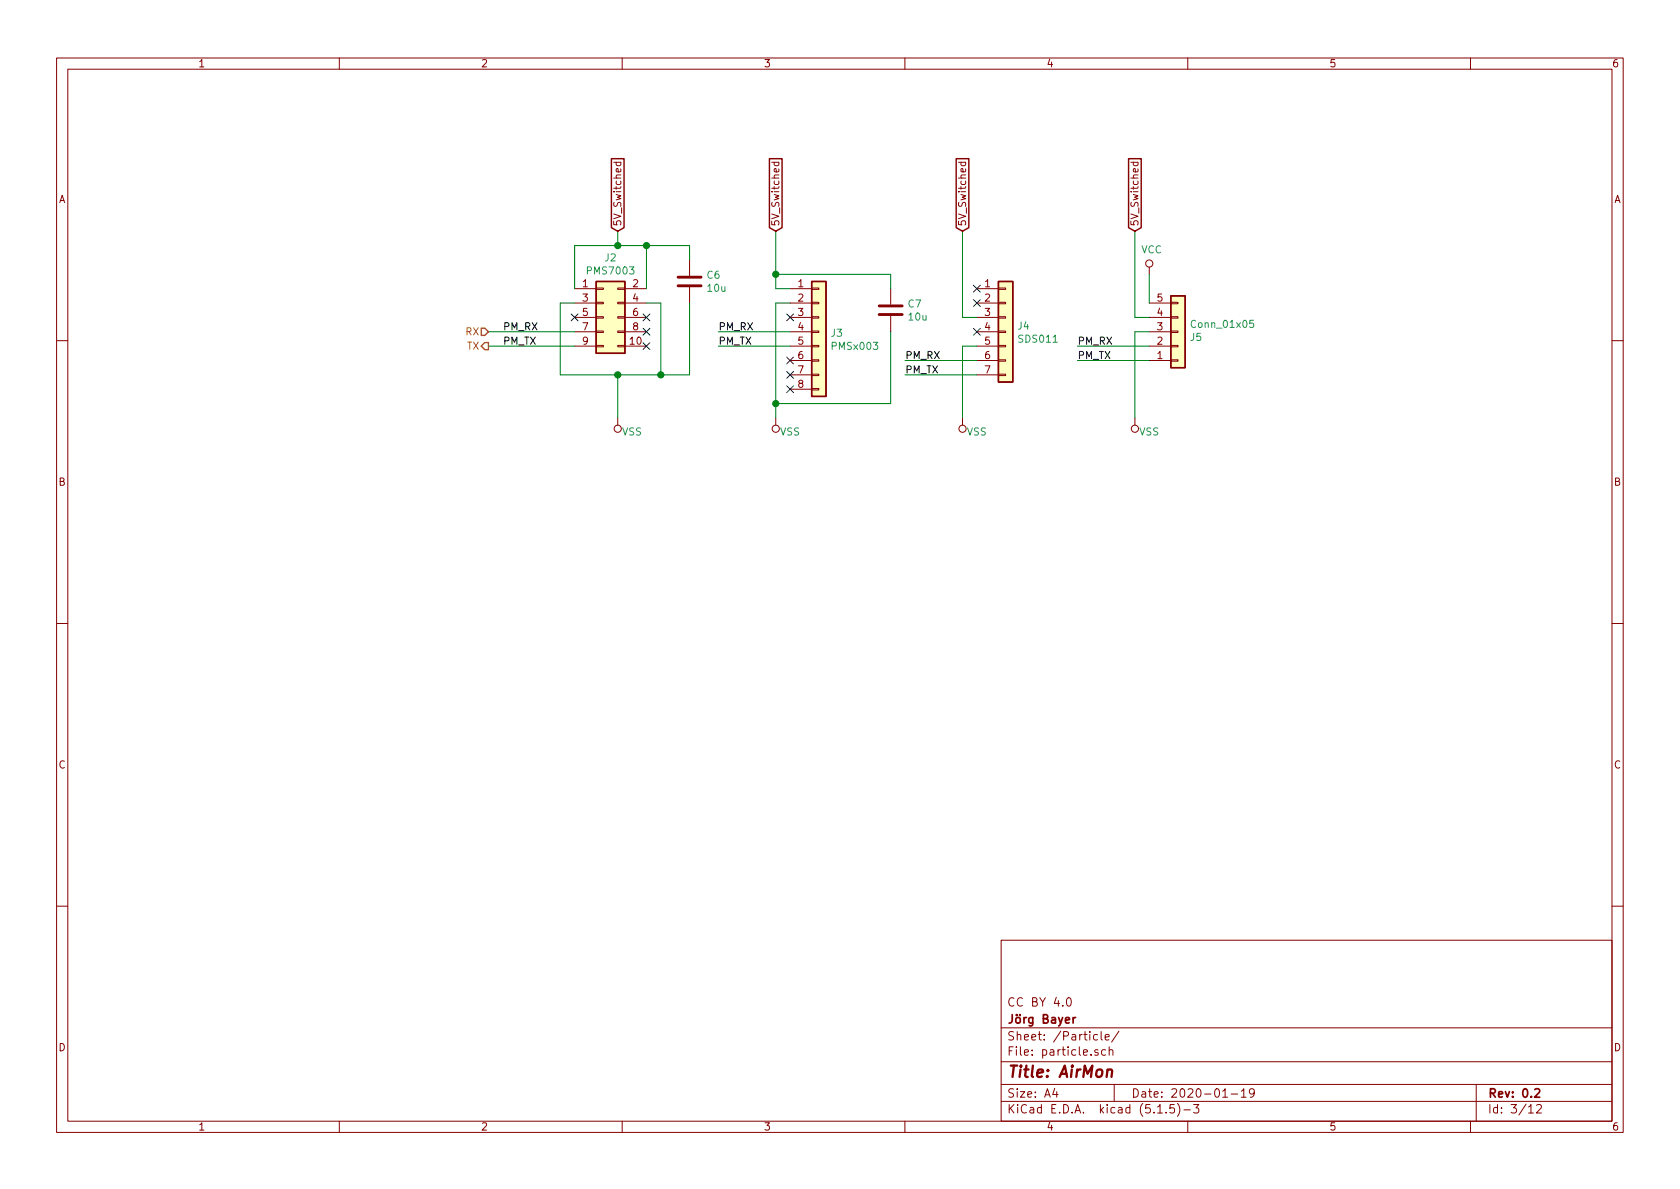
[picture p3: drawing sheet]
EESchema Schematic File Version 4
EELAYER 30 0
EELAYER END
$Descr A4 11693 8268
encoding utf-8
Sheet 3 12
Title "AirMon"
Date "2020-01-19"
Rev "0.2"
Comp "Jörg Bayer"
Comment1 "CC BY 4.0"
Comment2 ""
Comment3 ""
Comment4 ""
$EndDescr
$Comp
L Connector_Generic:Conn_02x05_Odd_Even J2
U 1 1
P 4200 2200
F 0 "J2" H 4250 2617 50  0000 C CNN
F 1 "PMS7003" H 4250 2526 50  0000 C CNN
F 2 "Connector_PinSocket_1.27mm:PinSocket_2x05_P1.27mm_Vertical" H 4200 2200 50  0001 C CNN
F 3 "~" H 4200 2200 50  0001 C CNN
	1    4200 2200
	1    0    0    -1  
$EndComp
Wire Wire Line
	4000 2000 4000 1700
Wire Wire Line
	4000 1700 4300 1700
Wire Wire Line
	4500 1700 4500 2000
Wire Wire Line
	4000 2100 3900 2100
Wire Wire Line
	3900 2100 3900 2600
Wire Wire Line
	3900 2600 4300 2600
Wire Wire Line
	4600 2600 4600 2100
Wire Wire Line
	4600 2100 4500 2100
Wire Wire Line
	4300 1600 4300 1700
Connection ~ 4300 1700
Wire Wire Line
	4300 1700 4500 1700
$Comp
L power:VSS #PWR?
U 1 1
P 4300 2900
AR Path="/5DD6D4DA/5DEBB035/5E190845" Ref="#PWR?"  Part="1" 
AR Path="/5E15DEC3/5E190845" Ref="#PWR?"  Part="1" 
AR Path="/5E151517/5E190845" Ref="#PWR?"  Part="1" 
AR Path="/5E18E639/5E190845" Ref="#PWR08"  Part="1" 
F 0 "#PWR08" H 4300 2750 50  0001 C CNN
F 1 "VSS" H 4200 3000 50  0000 C CNN
F 2 "" H 4300 2900 50  0001 C CNN
F 3 "" H 4300 2900 50  0001 C CNN
	1    4300 2900
	-1   0    0    1   
$EndComp
Wire Wire Line
	4300 2600 4300 2900
Connection ~ 4300 2600
Wire Wire Line
	4300 2600 4600 2600
NoConn ~ 4500 2200
NoConn ~ 4500 2300
NoConn ~ 4000 2200
Wire Wire Line
	4000 2300 3400 2300
Wire Wire Line
	4000 2400 3400 2400
Text HLabel 3400 2300 0    50   Input ~ 0
RX
Text HLabel 3400 2400 0    50   Output ~ 0
TX
NoConn ~ 4500 2400
Text Label 3500 2300 0    50   ~ 0
PM_RX
Text Label 3500 2400 0    50   ~ 0
PM_TX
$Comp
L Connector_Generic:Conn_01x08 J3
U 1 1
P 5700 2300
F 0 "J3" H 5779 2292 50  0000 L CNN
F 1 "PMSx003" H 5779 2201 50  0000 L CNN
F 2 "Connector_Molex:Molex_PicoBlade_53047-0810_1x08_P1.25mm_Vertical" H 5700 2300 50  0001 C CNN
F 3 "~" H 5700 2300 50  0001 C CNN
F 4 "C240845" H 0   0   50  0001 C CNN "lcsc#"
F 5 "53047-0810" H 0   0   50  0001 C CNN "manf#"
	1    5700 2300
	1    0    0    -1  
$EndComp
Wire Wire Line
	5500 2000 5400 2000
Wire Wire Line
	5400 1600 5400 1900
$Comp
L power:VSS #PWR?
U 1 1
P 5400 2900
AR Path="/5DD6D4DA/5DEBB035/5E191675" Ref="#PWR?"  Part="1" 
AR Path="/5E15DEC3/5E191675" Ref="#PWR?"  Part="1" 
AR Path="/5E151517/5E191675" Ref="#PWR?"  Part="1" 
AR Path="/5E18E639/5E191675" Ref="#PWR09"  Part="1" 
F 0 "#PWR09" H 5400 2750 50  0001 C CNN
F 1 "VSS" H 5300 3000 50  0000 C CNN
F 2 "" H 5400 2900 50  0001 C CNN
F 3 "" H 5400 2900 50  0001 C CNN
	1    5400 2900
	-1   0    0    1   
$EndComp
Wire Wire Line
	5400 2100 5500 2100
Wire Wire Line
	5400 2100 5400 2800
NoConn ~ 5500 2200
Wire Wire Line
	5500 2300 5000 2300
Wire Wire Line
	5500 2400 5000 2400
Text Label 5000 2300 0    50   ~ 0
PM_RX
Text Label 5000 2400 0    50   ~ 0
PM_TX
NoConn ~ 5500 2500
NoConn ~ 5500 2600
NoConn ~ 5500 2700
Wire Wire Line
	6800 2500 6300 2500
Wire Wire Line
	6800 2600 6300 2600
Text Label 6300 2500 0    50   ~ 0
PM_RX
Text Label 6300 2600 0    50   ~ 0
PM_TX
$Comp
L power:VSS #PWR?
U 1 1
P 6700 2900
AR Path="/5DD6D4DA/5DEBB035/5E192EE6" Ref="#PWR?"  Part="1" 
AR Path="/5E15DEC3/5E192EE6" Ref="#PWR?"  Part="1" 
AR Path="/5E151517/5E192EE6" Ref="#PWR?"  Part="1" 
AR Path="/5E18E639/5E192EE6" Ref="#PWR010"  Part="1" 
F 0 "#PWR010" H 6700 2750 50  0001 C CNN
F 1 "VSS" H 6600 3000 50  0000 C CNN
F 2 "" H 6700 2900 50  0001 C CNN
F 3 "" H 6700 2900 50  0001 C CNN
	1    6700 2900
	-1   0    0    1   
$EndComp
Wire Wire Line
	6700 2400 6800 2400
Wire Wire Line
	6700 2400 6700 2900
NoConn ~ 6800 2300
NoConn ~ 6800 2100
$Comp
L Connector_Generic:Conn_01x07 J4
U 1 1
P 7000 2300
F 0 "J4" H 7079 2342 50  0000 L CNN
F 1 "SDS011" H 7079 2251 50  0000 L CNN
F 2 "Connector_JST:JST_XH_B07B-XH-A_1x07_P2.50mm_Vertical" H 7000 2300 50  0001 C CNN
F 3 "~" H 7000 2300 50  0001 C CNN
F 4 "C144398" H 0   0   50  0001 C CNN "lcsc#"
F 5 "B7B-XH-A(LF)(SN)" H 0   0   50  0001 C CNN "manf#"
	1    7000 2300
	1    0    0    -1  
$EndComp
NoConn ~ 6800 2000
Wire Wire Line
	6800 2200 6700 2200
Wire Wire Line
	6700 2200 6700 1600
$Comp
L Device:C C6
U 1 1
P 4800 1950
F 0 "C6" H 4915 1996 50  0000 L CNN
F 1 "10u" H 4915 1905 50  0000 L CNN
F 2 "Capacitor_SMD:C_1206_3216Metric" H 4838 1800 50  0001 C CNN
F 3 "~" H 4800 1950 50  0001 C CNN
F 4 "CL31A106KBHNNNE" H 4800 1950 50  0001 C CNN "manf#"
F 5 "C13585" H 0   0   50  0001 C CNN "lcsc#"
	1    4800 1950
	1    0    0    -1  
$EndComp
Wire Wire Line
	4500 1700 4800 1700
Wire Wire Line
	4800 1700 4800 1800
Connection ~ 4500 1700
Wire Wire Line
	4600 2600 4800 2600
Wire Wire Line
	4800 2600 4800 2100
Connection ~ 4600 2600
Text GLabel 4300 1600 1    50   Input ~ 0
5V_Switched
Text GLabel 5400 1600 1    50   Input ~ 0
5V_Switched
Text GLabel 6700 1600 1    50   Input ~ 0
5V_Switched
$Comp
L Device:C C7
U 1 1
P 6200 2150
F 0 "C7" H 6315 2196 50  0000 L CNN
F 1 "10u" H 6315 2105 50  0000 L CNN
F 2 "Capacitor_SMD:C_1206_3216Metric" H 6238 2000 50  0001 C CNN
F 3 "~" H 6200 2150 50  0001 C CNN
F 4 "CL31A106KBHNNNE" H 6200 2150 50  0001 C CNN "manf#"
F 5 "C13585" H 0   0   50  0001 C CNN "lcsc#"
	1    6200 2150
	1    0    0    -1  
$EndComp
Wire Wire Line
	6200 1900 6200 2000
Wire Wire Line
	6200 2800 6200 2300
Wire Wire Line
	5400 1900 6200 1900
Connection ~ 5400 1900
Wire Wire Line
	5400 1900 5400 2000
Wire Wire Line
	5400 2800 6200 2800
Connection ~ 5400 2800
Wire Wire Line
	5400 2800 5400 2900
$Comp
L Connector_Generic:Conn_01x05 J5
U 1 1
P 8200 2300
F 0 "J5" H 8280 2342 50  0000 L CNN
F 1 "Conn_01x05" H 8280 2251 50  0000 L CNN
F 2 "Connector_JST:JST_XH_B05B-XH-A_1x05_P2.50mm_Vertical" H 8200 2300 50  0001 C CNN
F 3 "~" H 8200 2300 50  0001 C CNN
F 4 "C157991" H 0   0   50  0001 C CNN "lcsc#"
F 5 "B5B-XH-A(LF)(SN)" H 0   0   50  0001 C CNN "manf#"
	1    8200 2300
	1    0    0    1   
$EndComp
Wire Wire Line
	7900 2200 7900 1600
Text GLabel 7900 1600 1    50   Input ~ 0
5V_Switched
Wire Wire Line
	7900 2200 8000 2200
Wire Wire Line
	8000 2100 8000 1900
$Comp
L power:VCC #PWR?
U 1 1
P 8000 1900
AR Path="/5DD6D4DA/5DEBB035/5E1CF0A7" Ref="#PWR?"  Part="1" 
AR Path="/5E15DEC3/5E1CF0A7" Ref="#PWR?"  Part="1" 
AR Path="/5E151517/5E1CF0A7" Ref="#PWR?"  Part="1" 
AR Path="/5E1961BA/5E1CF0A7" Ref="#PWR?"  Part="1" 
AR Path="/5E198729/5E1CF0A7" Ref="#PWR?"  Part="1" 
AR Path="/5E18E639/5E1CF0A7" Ref="#PWR012"  Part="1" 
F 0 "#PWR012" H 8000 1750 50  0001 C CNN
F 1 "VCC" H 8017 2073 50  0000 C CNN
F 2 "" H 8000 1900 50  0001 C CNN
F 3 "" H 8000 1900 50  0001 C CNN
	1    8000 1900
	1    0    0    -1  
$EndComp
$Comp
L power:VSS #PWR?
U 1 1
P 7900 2900
AR Path="/5DD6D4DA/5DEBB035/5E1CF62F" Ref="#PWR?"  Part="1" 
AR Path="/5E15DEC3/5E1CF62F" Ref="#PWR?"  Part="1" 
AR Path="/5E151517/5E1CF62F" Ref="#PWR?"  Part="1" 
AR Path="/5E18E639/5E1CF62F" Ref="#PWR011"  Part="1" 
F 0 "#PWR011" H 7900 2750 50  0001 C CNN
F 1 "VSS" H 7800 3000 50  0000 C CNN
F 2 "" H 7900 2900 50  0001 C CNN
F 3 "" H 7900 2900 50  0001 C CNN
	1    7900 2900
	-1   0    0    1   
$EndComp
Wire Wire Line
	7900 2300 7900 2900
Wire Wire Line
	7900 2300 8000 2300
Wire Wire Line
	8000 2400 7500 2400
Wire Wire Line
	8000 2500 7500 2500
Text Label 7500 2400 0    50   ~ 0
PM_RX
Text Label 7500 2500 0    50   ~ 0
PM_TX
$EndSCHEMATC
